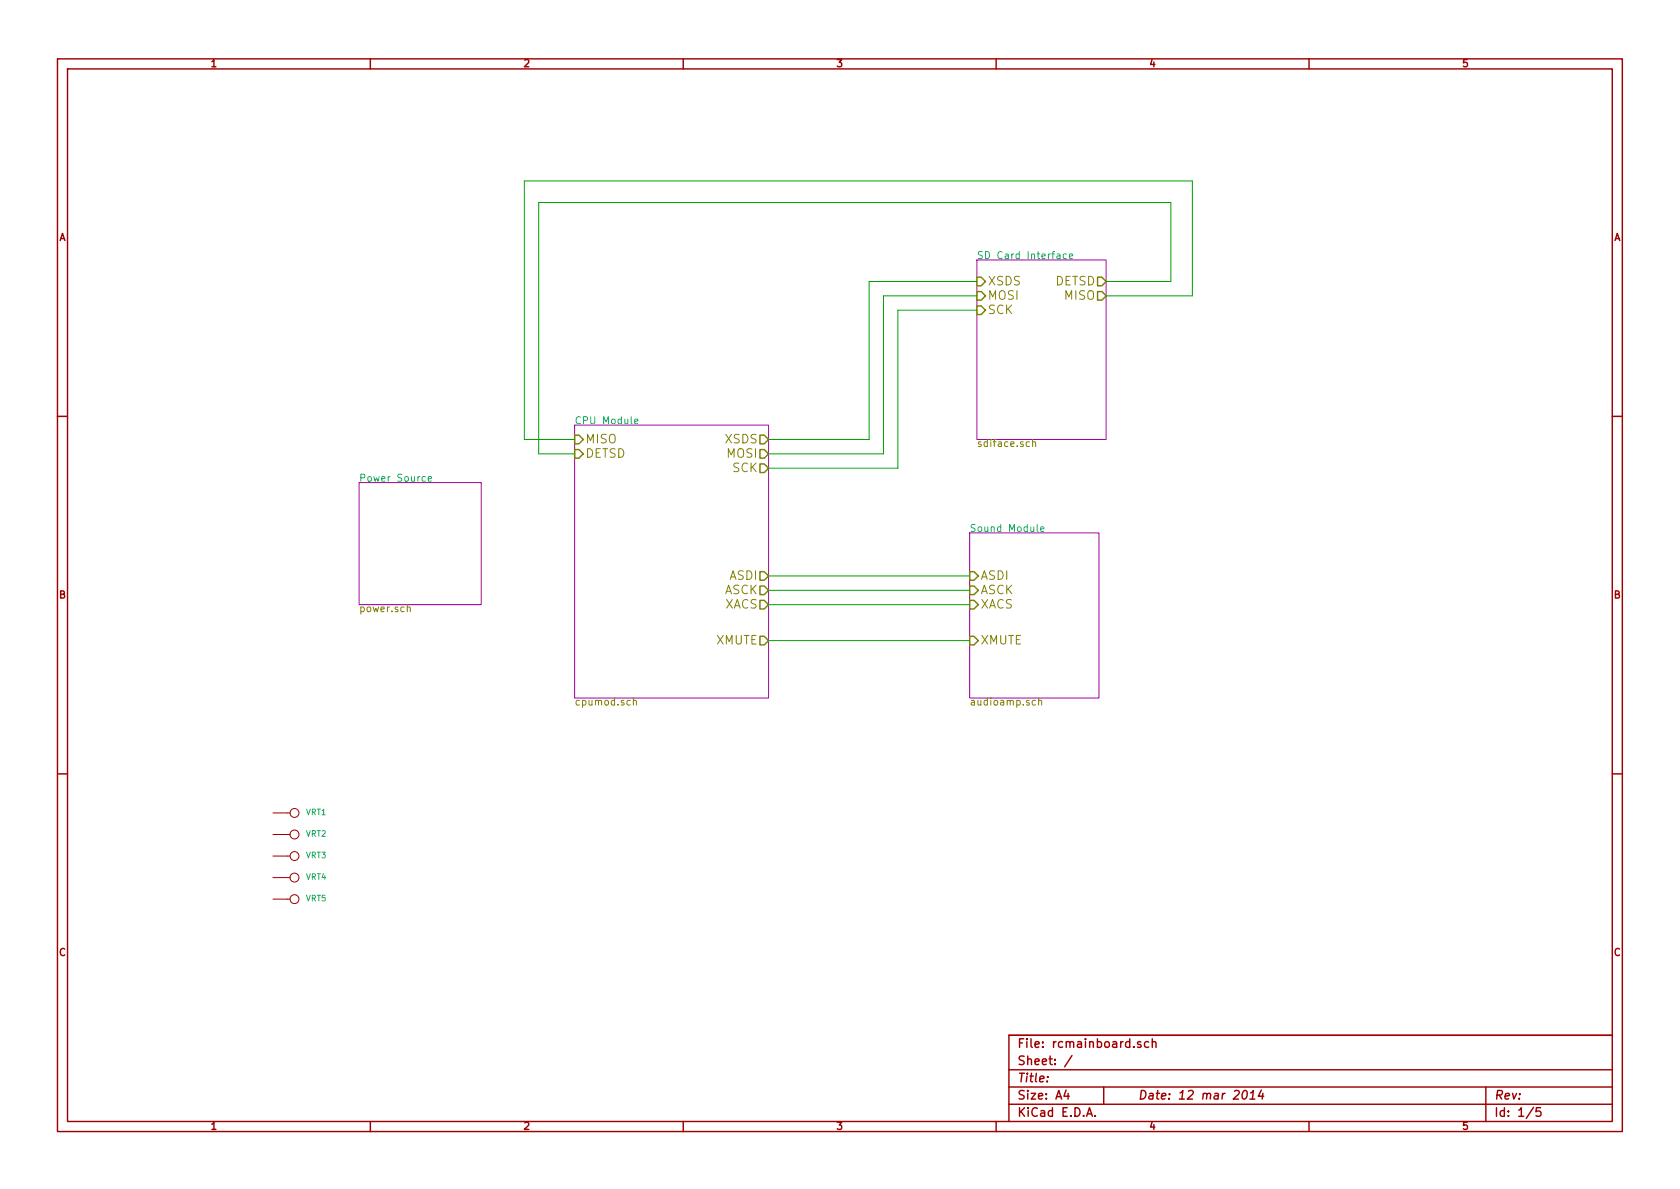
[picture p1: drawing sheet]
EESchema Schematic File Version 2
LIBS:power
LIBS:device
LIBS:transistors
LIBS:conn
LIBS:linear
LIBS:regul
LIBS:74xx
LIBS:cmos4000
LIBS:adc-dac
LIBS:memory
LIBS:xilinx
LIBS:special
LIBS:microcontrollers
LIBS:dsp
LIBS:microchip
LIBS:analog_switches
LIBS:motorola
LIBS:texas
LIBS:intel
LIBS:audio
LIBS:interface
LIBS:digital-audio
LIBS:philips
LIBS:display
LIBS:cypress
LIBS:siliconi
LIBS:opto
LIBS:atmel
LIBS:contrib
LIBS:valves
LIBS:le33cz
LIBS:sdcard
LIBS:cpol
LIBS:rb_pack4
LIBS:tda7233
LIBS:reguls
LIBS:transfo_hahn_230v_9v
LIBS:rcmainboard-cache
EELAYER 27 0
EELAYER END
$Descr A4 11693 8268
encoding utf-8
Sheet 1 5
Title ""
Date "12 mar 2014"
Rev ""
Comp ""
Comment1 ""
Comment2 ""
Comment3 ""
Comment4 ""
$EndDescr
$Sheet
S 6750 3700 900  1150
U 52DDB48B
F0 "Sound Module" 50
F1 "audioamp.sch" 50
F2 "XMUTE" I L 6750 4450 60 
F3 "ASDI" I L 6750 4000 60 
F4 "ASCK" I L 6750 4100 60 
F5 "XACS" I L 6750 4200 60 
$EndSheet
$Sheet
S 6800 1800 900  1250
U 52DD9F0F
F0 "SD Card Interface" 50
F1 "sdiface.sch" 50
F2 "DETSD" O R 7700 1950 60 
F3 "XSDS" I L 6800 1950 60 
F4 "MOSI" I L 6800 2050 60 
F5 "SCK" I L 6800 2150 60 
F6 "MISO" O R 7700 2050 60 
$EndSheet
$Sheet
S 4000 2950 1350 1900
U 52D3010B
F0 "CPU Module" 50
F1 "cpumod.sch" 50
F2 "XSDS" O R 5350 3050 60 
F3 "MOSI" O R 5350 3150 60 
F4 "MISO" I L 4000 3050 60 
F5 "SCK" O R 5350 3250 60 
F6 "DETSD" I L 4000 3150 60 
F7 "ASDI" O R 5350 4000 60 
F8 "ASCK" O R 5350 4100 60 
F9 "XACS" O R 5350 4200 60 
F10 "XMUTE" O R 5350 4450 60 
$EndSheet
Wire Wire Line
	5350 3050 6050 3050
Wire Wire Line
	6050 3050 6050 1950
Wire Wire Line
	6050 1950 6800 1950
Wire Wire Line
	5350 3150 6150 3150
Wire Wire Line
	6150 3150 6150 2050
Wire Wire Line
	6150 2050 6800 2050
Wire Wire Line
	5350 3250 6250 3250
Wire Wire Line
	6250 3250 6250 2150
Wire Wire Line
	6250 2150 6800 2150
Wire Wire Line
	7700 2050 8300 2050
Wire Wire Line
	8300 2050 8300 1250
Wire Wire Line
	8300 1250 3650 1250
Wire Wire Line
	3650 1250 3650 3050
Wire Wire Line
	3650 3050 4000 3050
Wire Wire Line
	7700 1950 8150 1950
Wire Wire Line
	8150 1950 8150 1400
Wire Wire Line
	8150 1400 3750 1400
Wire Wire Line
	3750 1400 3750 3150
Wire Wire Line
	3750 3150 4000 3150
Wire Wire Line
	5350 4000 6750 4000
Wire Wire Line
	5350 4100 6750 4100
Wire Wire Line
	5350 4200 6750 4200
Wire Wire Line
	5350 4450 6750 4450
$Sheet
S 2500 3350 850  850 
U 52F53F89
F0 "Power Source" 50
F1 "power.sch" 50
$EndSheet
$Comp
L CONN_1 VRT1
U 1 1
P 2050 5650
F 0 "VRT1" H 2130 5650 40  0000 L CNN
F 1 "CONN_1" H 2050 5705 30  0001 C CNN
F 2 "~" H 2050 5650 60  0000 C CNN
F 3 "~" H 2050 5650 60  0000 C CNN
	1    2050 5650
	1    0    0    -1  
$EndComp
$Comp
L CONN_1 VRT2
U 1 1
P 2050 5800
F 0 "VRT2" H 2130 5800 40  0000 L CNN
F 1 "CONN_1" H 2050 5855 30  0001 C CNN
F 2 "~" H 2050 5800 60  0000 C CNN
F 3 "~" H 2050 5800 60  0000 C CNN
	1    2050 5800
	1    0    0    -1  
$EndComp
$Comp
L CONN_1 VRT3
U 1 1
P 2050 5950
F 0 "VRT3" H 2130 5950 40  0000 L CNN
F 1 "CONN_1" H 2050 6005 30  0001 C CNN
F 2 "~" H 2050 5950 60  0000 C CNN
F 3 "~" H 2050 5950 60  0000 C CNN
	1    2050 5950
	1    0    0    -1  
$EndComp
$Comp
L CONN_1 VRT4
U 1 1
P 2050 6100
F 0 "VRT4" H 2130 6100 40  0000 L CNN
F 1 "CONN_1" H 2050 6155 30  0001 C CNN
F 2 "~" H 2050 6100 60  0000 C CNN
F 3 "~" H 2050 6100 60  0000 C CNN
	1    2050 6100
	1    0    0    -1  
$EndComp
$Comp
L CONN_1 VRT5
U 1 1
P 2050 6250
F 0 "VRT5" H 2130 6250 40  0000 L CNN
F 1 "CONN_1" H 2050 6305 30  0001 C CNN
F 2 "~" H 2050 6250 60  0000 C CNN
F 3 "~" H 2050 6250 60  0000 C CNN
	1    2050 6250
	1    0    0    -1  
$EndComp
$EndSCHEMATC
